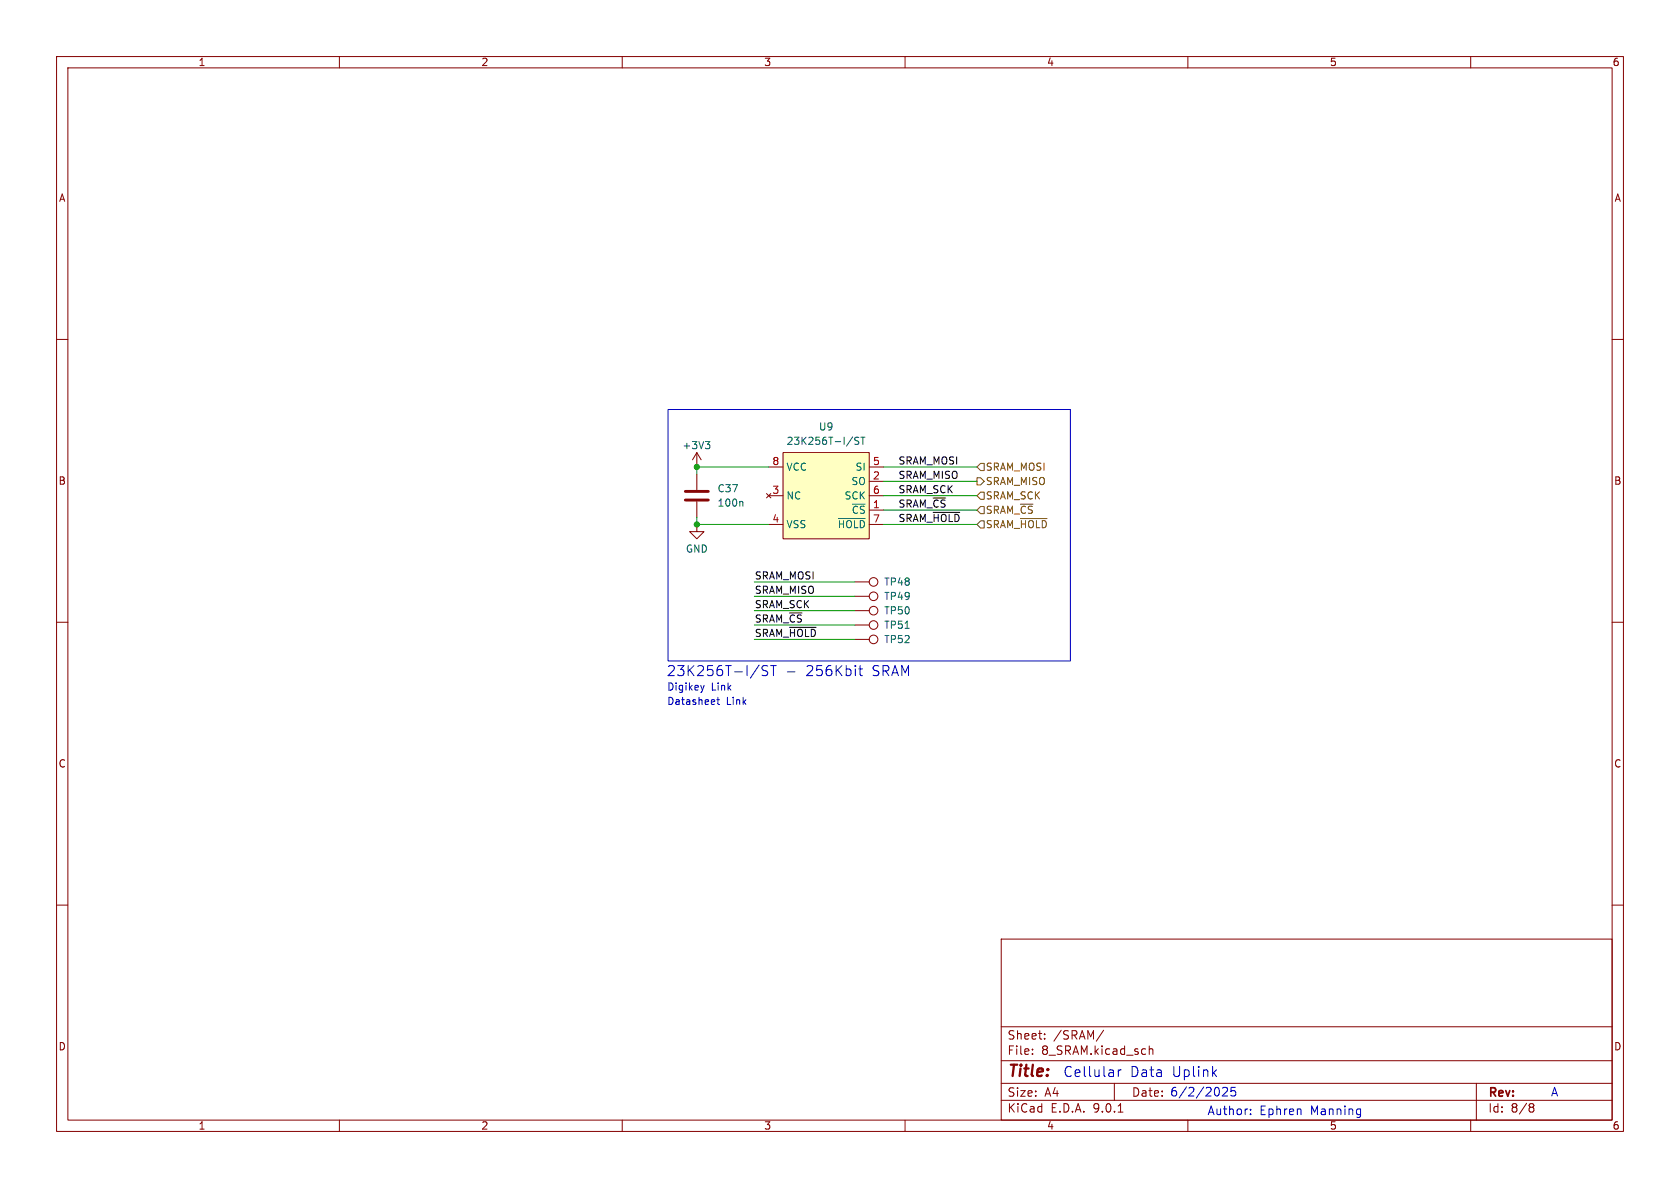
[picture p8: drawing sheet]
<svg xmlns="http://www.w3.org/2000/svg" width="297mm" height="210mm" viewBox="0 0 297 210" stroke-linecap="round" stroke-linejoin="round" font-family="sans-serif">
<g fill="none" stroke="#840000" stroke-width=".18">
<path d="M10 10h277v190h-277zM12 12h273v186h-273zM60 10v2M110 10v2M160 10v2M210 10v2M260 10v2M10 60h2M285 60h2M123.2 92.7v1.3h1.3l-1.3 1.3-1.3-1.3h1.3M123.2 92.7h.1M10 110h2"/>
<path d="M285 110h2M10 160h2M177 166h108v32h-108zM285 160h2M60 198v2M110 198v2M160 198v2M177 194.5h108M177 191.5h108M177 187.5h108M177 181.5h108M182.5 186.3v.1"/>
<path d="M182.5 185.5v.1M184.7 183.6v.1M184.7 182.8v.1M195.1 182.1l-1.3 2M197 191.5v3M197.7 196.6h.8M203.2 184.9v1.5M203.2 185.5l.2-.1 .3 .1 .1 .9M210 198v2M260 198v2M261 191.5v6.5M270.6 195.1l.4 .1 .2 .2-.3 .3"/>
<path d="M270.6 195.7h.3M270.9 195.7l.2 .2 .1 .4-.2 .2-.4 .1"/>
</g>
<path d="M138.4 80h15.3v15.3h-15.3z" fill="#ffffc2"/>
<g fill="none" stroke="#840000" stroke-width=".18">
<path d="M123.2 82.6h.1M123.2 80v2.6M123.2 83.8v2.8M123.2 88.6v2.8M123.2 80l-.8 1.3M123.2 80l.8 1.3M135.5 87.2l.8 .8M135.9 82.6h2.5M135.9 87.6h2.5M135.9 92.7h2.5M136.3 87.2l-.8 .8M138.4 80h15.3v15.3h-15.3z"/>
<path d="M153.7 82.6h2.5M153.7 87.6h2.5M153.7 92.7h2.5M153.7 85.1h2.5M153.7 90.2h2.5M151.1 113h2.6M151.1 108h2.6M151.1 102.9h2.6M151.1 105.4h2.6M151.1 110.5h2.6"/>
<circle cx="154.4" cy="107.9" r=".76"/>
<circle cx="154.4" cy="105.4" r=".76"/>
<circle cx="154.4" cy="110.5" r=".76"/>
<circle cx="154.4" cy="113" r=".76"/>
<circle cx="154.4" cy="102.9" r=".76"/>
</g>
<path d="M124.7 78h.8l-.4 .5M125.2 78.5l.3 .3v.3l-.3 .2M150.7 77.2l-1.1 1.7M151.8 77.3h-.5l-.1 .1v.4l.5 .2 .1 .3-.2 .3-.5-.1M152.2 77.3h.7M152.6 77.3v1.3M131.2 88.6l.1 .2v.7M148.2 91.7h4.7M160 111.1h.7" fill="none" stroke="#006464" stroke-width=".18"/>
<path d="M121.2 86.9h4M121.2 88.4h4" fill="none" stroke="#840000" stroke-width=".51"/>
<path d="M172.7 84.5h.7l.6 .6-.6 .6h-.7zM173.4 89.5h.6v1.3h-.6l-.7-.6zM173.4 81.9h.6v1.3h-.6l-.7-.6zM173.4 92.1h.6v1.2h-.6l-.7-.6zM173.4 87h.6v1.3h-.6l-.7-.7zM180.4 91.7h4.7" fill="none" stroke="#725600" stroke-width=".18"/>
<path d="M165 90.6h4.7M139.6 110.9h4.7" fill="none" stroke="#0f0f0f" stroke-width=".18"/>
<path d="M123.2 91.4v1.3h12.7M135.9 82.6h-12.7v1.2M156.2 82.6h16.5M156.2 87.6h16.5M156.2 90.2h16.5M156.2 92.7h16.5M156.2 85.1h16.5M133.3 105.4h17.8M133.3 108h17.8M133.3 102.9h17.8M133.3 110.5h17.8M133.3 113h17.8" fill="none" stroke="#009600" stroke-width=".18"/>
<g fill="none" stroke="#0000c2" stroke-width=".18">
<path d="M118.1 72.4h71.1v44.4h-71.1zM134.2 117.6l-1.5 2.3M135.7 117.7h-.7l-.2 .1-.1 .4a.85 .85 0 0 0 .9 .5l.1 .2-.1 .5h-.9M136.2 117.7h1M136.7 117.7v1.7M139.2 118.8h1.3M151.8 118.3h.7M152.1 117.7v1.5v.2h.4M124.5 121.1l-.3 .9M126.7 123.7h.5M126.9 123.3v1.1l.3 .1M197.7 189.1v1.2"/>
<path d="M198.2 189.1l-.3 .1-.2 .3M214.5 189.6l.6 .7M215.1 189.1l-.7 .7M216.1 192.4l.6-.2 .2 .2 .1 .3-.9 1h.9M218.4 192.2h-.7l-.1 .7 .2-.1 .5 .1 .2 .2-.1 .5-.2 .1-.6-.1M221.1 196.9v.1M221.1 196.1v.1M240.4 196l.1 .1M240.5 196v1.4M240.5 197h-.1"/>
</g>
<g fill="#009600" stroke="#009600" stroke-width=".18">
<circle cx="123.2" cy="82.6" r=".46"/>
<circle cx="123.2" cy="92.7" r=".46"/>
</g>
<text font-size="2.8" fill="#840000" x="178" y="190.9">Title:</text>
<g font-size="2.5" fill="#0000c2">
<text x="117.8" y="119.7">23K256T-I/ST</text>
<text x="142.5" y="119.7">256Kbit</text>
<text x="154.3" y="119.7">SRAM</text>
<text x="187.9" y="190.6">Cellular</text>
<text x="199.8" y="190.6">Data</text>
<text x="207.2" y="190.6">Uplink</text>
</g>
<g font-size="2.1" fill="#840000">
<text x="178" y="184">Sheet:</text>
<text x="186.2" y="184">/SRAM/</text>
<text x="178" y="186.7">File:</text>
<text x="184.1" y="186.7">8_SRAM.kicad_sch</text>
<text x="178" y="196.9">KiCad</text>
<text x="178" y="194.1">Size:</text>
<text x="184.7" y="194.1">A4</text>
<text x="185.7" y="196.9">E.D.A.</text>
<text x="193.3" y="196.9">9.0.1</text>
<text x="200" y="194.1">Date:</text>
<text x="263" y="194.3">Rev:</text>
<text x="263" y="196.9">Id:</text>
<text x="267.1" y="196.9">8/8</text>
</g>
<g font-size="2.1" fill="#0000c2">
<text x="206.8" y="194">6/2/2025</text>
<text x="213.4" y="197.3">Author:</text>
<text x="222.7" y="197.3">Ephren</text>
<text x="231.7" y="197.3">Manning</text>
<text x="274.1" y="194">A</text>
</g>
<g font-size="1.8" fill="#840000">
<text x="35" y="11.9">1</text>
<text x="85" y="11.9">2</text>
<text x="135" y="11.9">3</text>
<text x="185" y="11.9">4</text>
<text x="235" y="11.9">5</text>
<text x="285" y="11.9">6</text>
<text x="10.3" y="35.9">A</text>
<text x="285.3" y="35.9">A</text>
<text x="10.3" y="85.9">B</text>
<text x="285.3" y="85.9">B</text>
<text x="10.3" y="135.9">C</text>
<text x="285.3" y="135.9">C</text>
<text x="10.3" y="185.9">D</text>
<text x="285.3" y="185.9">D</text>
<text x="35" y="199.9">1</text>
<text x="85" y="199.9">2</text>
<text x="135" y="199.9">3</text>
<text x="185" y="199.9">4</text>
<text x="235" y="199.9">5</text>
<text x="285" y="199.9">6</text>
</g>
<g font-size="1.8" fill="#006464">
<text x="144.7" y="76.3">U9</text>
<text x="120.5" y="79.6">+3V3</text>
<text x="138.9" y="83.4">VCC</text>
<text x="139" y="78.8">23K256T-I/ST</text>
<text x="151.1" y="83.4">SI</text>
<text x="126.8" y="89.8">100n</text>
<text x="126.8" y="87.2">C37</text>
<text x="138.9" y="88.5">NC</text>
<text x="149.2" y="88.5">SCK</text>
<text x="150.4" y="86">SO</text>
<text x="138.9" y="93.6">VSS</text>
<text x="148" y="93.6">~{HOLD}</text>
<text x="150.5" y="91">~{CS}</text>
<text x="121.2" y="97.9">GND</text>
<text x="156.2" y="103.7">TP48</text>
<text x="156.2" y="106.3">TP49</text>
<text x="156.2" y="113.9">TP52</text>
<text x="156.2" y="108.8">TP50</text>
<text x="156.2" y="111.4">TP51</text>
</g>
<g font-size="1.8" fill="#a90000">
<text x="136.5" y="82.3">8</text>
<text x="154.2" y="82.3">5</text>
<text x="136.5" y="87.4">3</text>
<text x="154.2" y="84.8">2</text>
<text x="154.2" y="87.4">6</text>
<text x="154.2" y="89.9">1</text>
<text x="136.5" y="92.5">4</text>
<text x="154.2" y="92.5">7</text>
</g>
<g font-size="1.8" fill="#0f0f0f">
<text x="158.7" y="82.2">SRAM_MOSI</text>
<text x="158.7" y="87.3">SRAM_SCK</text>
<text x="158.7" y="89.8">SRAM_~{CS}</text>
<text x="158.7" y="84.7">SRAM_MISO</text>
<text x="158.7" y="92.4">SRAM_~{HOLD}</text>
<text x="133.3" y="102.5">SRAM_MOSI</text>
<text x="133.3" y="107.6">SRAM_SCK</text>
<text x="133.3" y="105.1">SRAM_MISO</text>
<text x="133.3" y="112.7">SRAM_~{HOLD}</text>
<text x="133.3" y="110.1">SRAM_~{CS}</text>
</g>
<g font-size="1.8" fill="#725600">
<text x="174.2" y="83.4">SRAM_MOSI</text>
<text x="174.2" y="88.5">SRAM_SCK</text>
<text x="174.2" y="86">SRAM_MISO</text>
<text x="174.2" y="91">SRAM_~{CS}</text>
<text x="174.2" y="93.6">SRAM_~{HOLD}</text>
</g>
<g font-size="1.8" fill="#0000c2">
<text x="117.9" y="122.3">Digikey</text>
<text x="117.9" y="124.8">Datasheet</text>
<text x="125.7" y="122.3">Link</text>
<text x="128.4" y="124.8">Link</text>
</g>
</svg>
